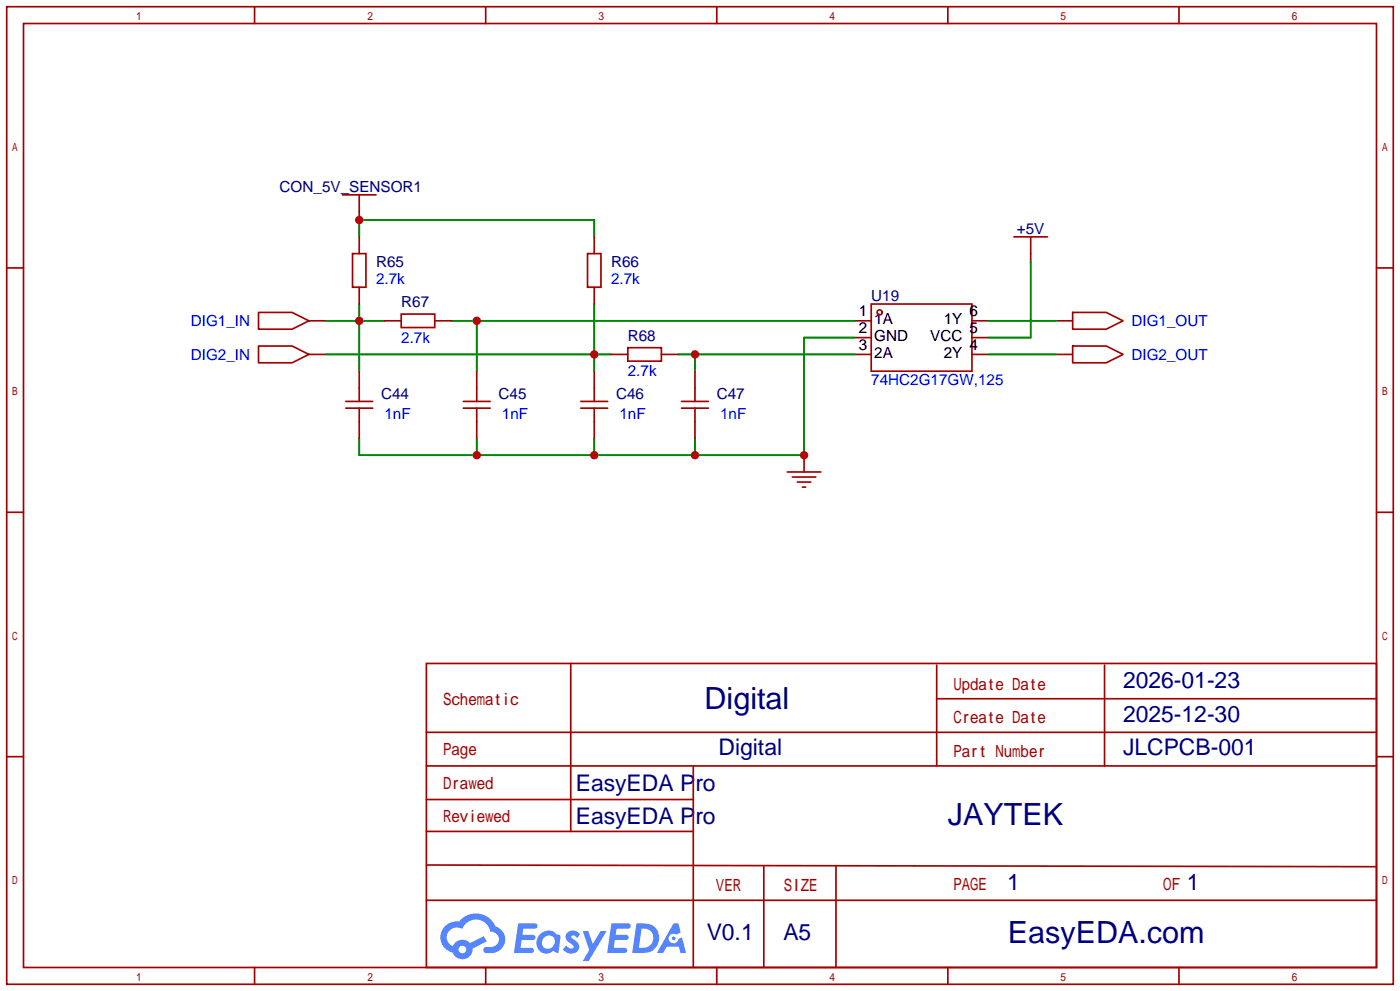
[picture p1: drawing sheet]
<svg xmlns="http://www.w3.org/2000/svg" width="212mm" height="150mm" viewBox="0 0 212 150" stroke-linecap="round" stroke-linejoin="round" font-family="sans-serif">
<g fill="none" stroke="#a10000" stroke-width=".25">
<path d="M1 1h209.8v147.8h-209.8zM3.6 3.6h204.7v142.7h-204.7zM38.5 1v2.6M73.5 1v2.6M108.5 1v2.6M143.4 1v2.6M178.4 1v2.6M51.8 29.5h5.1M54.4 29.5v3.8M153.4 35.8h5.1M156 35.8v3.8M1 40.5h2.6"/>
<path d="M39.1 47.2h5.1l2.5 1.3-2.5 1.3h-5.1zM39.1 52.3h5.1l2.5 1.3-2.5 1.3h-5.1zM46.7 48.5h2.6M46.7 53.6h2.6M129.3 48.5h2.5M129.3 51.1h2.5M129.3 53.6h2.5M131.8 46h15.3v10.1h-15.3zM147.1 48.5h2.5M147.1 51.1h2.5M147.1 53.6h2.5M159.8 48.5h2.5"/>
<path d="M159.8 53.6h2.5M162.3 47.2h5.1l2.5 1.3-2.5 1.3h-5.1zM162.3 52.3h5.1l2.5 1.3-2.5 1.3h-5.1zM208.3 40.5h2.5M1 77.5h2.6M119.1 71.4h5.1M119.9 72.1h3.5M120.6 72.9h2.1M121.4 73.7h.5M121.7 68.8v2.6M208.3 77.5h2.5M1 114.4h2.6"/>
<path d="M64.5 100.3h143.8v46h-143.8zM64.5 115.8h143.8M64.5 110.7h143.8M86.4 100.3v25.4M104.9 115.8v15M141.7 100.6v15.2M141.7 105.7h66.6M167.1 100.6v15.2M208.3 114.4h2.5M64.5 120.9h40.4M64.5 136.1h143.8M64.5 130.8l143.8 .3"/>
<path d="M64.5 125.7h40.4M104.9 131.1v15.2M115.6 131.1v15.2M126.5 131.1v15.2M38.5 146.3v2.5M73.5 146.3v2.5M108.5 146.3v2.5M143.4 146.3v2.5M178.4 146.3v2.5"/>
<circle cx="133.1" cy="47.2" r=".38"/>
</g>
<g fill="none" stroke="#008700" stroke-width=".25">
<path d="M54.4 35.8v-2.5h35.5v2.5M156 39.6v11.5h-6.4M49.3 53.6h43.2M49.3 48.5h8.9M54.4 46v10.1M68.3 48.5h61M72.1 48.5v7.6M89.9 46v10.1M102.6 53.6h26.7M105.2 53.6v2.5M129.3 51.1h-7.6v17.7h-67.3v-2.5M149.6 53.6h10.2"/>
<path d="M149.6 48.5h10.2M72.1 66.3v2.5M89.9 66.3v2.5M105.2 66.3v2.5"/>
</g>
<g fill="#5487ff">
<path d="M85.9 141a1.3 1.3 0 0 1 1.8 .3l-.4 .6a.54 .54 0 0 0-.9-.2l.1 .1a2.32 2.32 0 0 1 1.1 1.4 1.36 1.36 0 0 1-1.1 1 1.36 1.36 0 0 1-1.3-.6l.5-.6a.7 .7 0 0 0 1.1 .3l-.1-.3a2.4 2.4 0 0 1-1.1-1.3l.1-.5z"/>
<path d="M88.2 140.8h.8l.7 2 1.2-2h.9l-2.7 4.5h-.9l1-1.6z"/>
<path d="M78.4 139.6h1.6a1.31 1.31 0 0 1 1.3 .2 .4 .4 0 0 1-.4 .6h-1.7l-.2 1h1.7a.4 .4 0 0 1 .3 .4 .4 .4 0 0 1-.4 .4l-1.7-.1-.1 1.2h.8a1.23 1.23 0 0 1 1.1 .2 .39 .39 0 0 1-.3 .6h-2.6z"/>
<path d="M92.5 139.6h1.6a1.32 1.32 0 0 1 1.3 .2 .39 .39 0 0 1-.4 .6h-1.7l-.1 1h1.6a.4 .4 0 0 1 .3 .4 .4 .4 0 0 1-.4 .3h-1.7l-.1 1.2h.8a1.23 1.23 0 0 1 1.2 .2 .39 .39 0 0 1-.4 .6h-2.6z"/>
<path d="M101.9 139.6h.7l.4 1.4-.6 .3a.75 .75 0 0 0-1.2 .3 .75 .75 0 0 0 .5 1.1 .75 .75 0 0 0 1-.7l.5-.3 .6 2.4h-.8l-.3-.9h-1.8l-.6 .9h-.9z"/>
<path d="M96.3 139.6l-.6 4.5h1.4a2.27 2.27 0 0 0 2.5-1.6 2.27 2.27 0 0 0-1.3-2.7zM97.1 140.4a1.5 1.5 0 0 1 1.8 1.6 1.5 1.5 0 0 1-2 1.3h-.2z"/>
<path d="M81.7 141.3a1.62 1.62 0 0 0-.4 2.1 1.62 1.62 0 0 0 2.1 .6l.3-.2 .4 .2 .4 .1 .3-2.5-.2-.2-.1-.1a.57 .57 0 0 1-.6-.3 1.73 1.73 0 0 0-2.2 .3zM82.3 141.8a.96 .96 0 0 1 1.5 0 .96 .96 0 0 1-.2 1.4 .95 .95 0 0 1-1.4 0 .95 .95 0 0 1 .1-1.4z"/>
<path d="M67.4 140a2.37 2.37 0 0 0 1.1 4.1 1.54 1.54 0 0 0 1.8 .9 1.54 1.54 0 0 0 1.2-1.6l2.2-1-.5-.8-2.1 1a1.57 1.57 0 0 0-2.6 .5 1.5 1.5 0 0 1-.7-2.1 1.5 1.5 0 0 1 2.2-.5 2.23 2.23 0 0 1 2.2-1.4 2.23 2.23 0 0 1 2 1.8 1.16 1.16 0 0 1 1.3 1.1 1.16 1.16 0 0 1-1.1 1.2h-.7a.47 .47 0 0 0-.6 .4 .47 .47 0 0 0 .5 .5 2.26 2.26 0 0 0 2.8-2.5 2.12 2.12 0 0 0-1.5-1.5 3.2 3.2 0 0 0-5.4-.7l-.4-.1a2.55 2.55 0 0 0-1.7 .7zM69.4 143.6a.6 .6 0 0 1 1.2 0 .6 .6 0 0 1-1.2 0z"/>
<circle cx="101.9" cy="141.9" r=".28"/>
</g>
<g fill="none" stroke="#a10000" stroke-width=".25">
<path d="M53.3 38.4h2.1v5h-2.1zM54.4 35.8v2.6M88.9 38.4h2v5h-2zM89.9 35.8v2.6M54.4 43.4v2.6M54.4 56.1v4.6M58.2 48.5h2.5M60.7 47.5h5.1v2h-5.1zM65.8 48.5h2.5M72.1 56.1v4.6M89.9 43.4v2.6M89.9 56.1v4.6"/>
<path d="M92.5 53.6h2.5M95 52.6h5.1v2h-5.1zM100.1 53.6h2.5M105.2 56.1v4.6M52.3 60.7h4.1M52.3 61.7h4.1M54.4 61.7v4.6M70.1 60.7h4.1M70.1 61.7h4.1M72.1 61.7v4.6M87.9 60.7h4M87.9 61.7h4"/>
<path d="M89.9 61.7v4.6M103.1 60.7h4.1M103.1 61.7h4.1M105.2 61.7v4.6"/>
</g>
<g fill="#c00">
<circle cx="72.1" cy="68.8" r=".63"/>
<circle cx="121.7" cy="68.8" r=".63"/>
<circle cx="89.9" cy="68.8" r=".63"/>
<circle cx="105.2" cy="68.8" r=".63"/>
<circle cx="105.2" cy="53.6" r=".63"/>
<circle cx="54.4" cy="48.5" r=".63"/>
<circle cx="89.9" cy="53.6" r=".63"/>
<circle cx="54.4" cy="33.3" r=".63"/>
<circle cx="72.1" cy="48.5" r=".63"/>
</g>
<g font-size="4.6" fill="#000080">
<text x="106.6" y="107.3">Digital</text>
<text x="143.4" y="124.8">JAYTEK</text>
<text x="152.5" y="142.6">EasyEDA.com</text>
</g>
<g font-size="3.5" fill="#000080">
<text x="169.9" y="104.1">2026-01-23</text>
<text x="169.9" y="109.2">2025-12-30</text>
<text x="87.1" y="119.6">EasyEDA Pro</text>
<text x="108.7" y="114.2">Digital</text>
<text x="169.9" y="114.2">JLCPCB-001</text>
<text x="87.1" y="124.7">EasyEDA Pro</text>
<text x="152.4" y="134.6">1</text>
<text x="179.6" y="134.6">1</text>
<text x="106.9" y="142.2">V0.1</text>
<text x="118.5" y="142.2">A5</text>
</g>
<g font-size="2.5" fill="#a00000">
<text x="67.1" y="106.6">Schematic</text>
<text x="144.3" y="104.3">Update Date</text>
<text x="144.3" y="109.3">Create Date</text>
<text x="67.1" y="119.3">Drawed</text>
<text x="67.1" y="114.2">Page</text>
<text x="144.3" y="114.4">Part Number</text>
<text x="67.1" y="124.3">Reviewed</text>
<text x="108.3" y="134.7">VER</text>
<text x="118.6" y="134.7">SIZE</text>
<text x="144.3" y="134.5">PAGE</text>
<text x="176" y="134.5">OF</text>
</g>
<g font-size="2.3" fill="#000080">
<text x="42.3" y="29">CON_5V_SENSOR1</text>
<text x="153.9" y="35.4">+5V</text>
<text x="56.9" y="40.4">R65</text>
<text x="92.5" y="40.4">R66</text>
<text x="60.7" y="46.5">R67</text>
<text x="131.8" y="45.5">U19</text>
<text x="95" y="51.6">R68</text>
<text x="57.7" y="60.3">C44</text>
<text x="75.4" y="60.3">C45</text>
<text x="93.2" y="60.3">C46</text>
<text x="108.5" y="60.3">C47</text>
</g>
<g font-size="2.3" fill="#00f">
<text x="56.9" y="42.9">2.7k</text>
<text x="92.5" y="42.9">2.7k</text>
<text x="28.9" y="49.3">DIG1_IN</text>
<text x="60.7" y="51.8">2.7k</text>
<text x="171.2" y="49.3">DIG1_OUT</text>
<text x="28.9" y="54.4">DIG2_IN</text>
<text x="95" y="56.9">2.7k</text>
<text x="131.8" y="58.2">74HC2G17GW,125</text>
<text x="171.2" y="54.4">DIG2_OUT</text>
<text x="58.2" y="63.4">1nF</text>
<text x="75.9" y="63.4">1nF</text>
<text x="93.7" y="63.4">1nF</text>
<text x="109" y="63.4">1nF</text>
</g>
<g font-size="2.3">
<text x="129.9" y="47.8">1</text>
<text x="146.7" y="47.8">6</text>
<text x="129.9" y="50.3">2</text>
<text x="129.9" y="52.9">3</text>
<text x="132.3" y="49.1">1A</text>
<text x="132.3" y="51.6">GND</text>
<text x="140.8" y="51.6">VCC</text>
<text x="142.8" y="49.1">1Y</text>
<text x="146.7" y="52.9">4</text>
<text x="146.7" y="50.3">5</text>
<text x="132.3" y="54.1">2A</text>
<text x="142.8" y="54.1">2Y</text>
</g>
</svg>
